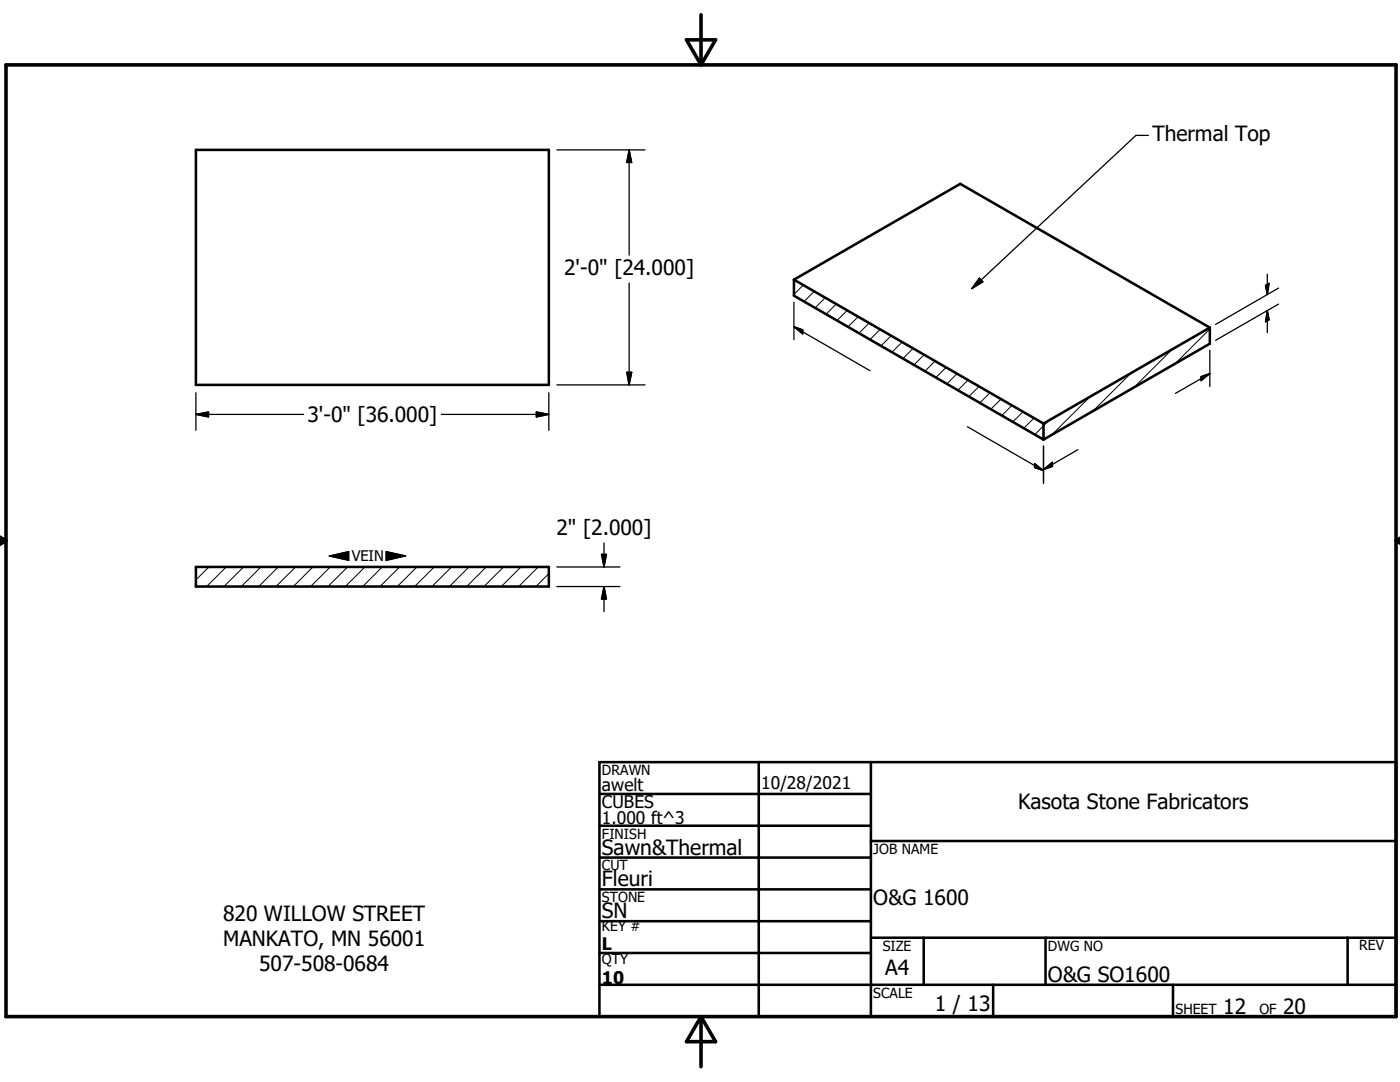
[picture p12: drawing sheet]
<svg xmlns="http://www.w3.org/2000/svg" width="279mm" height="216mm" viewBox="0 0 279 216" stroke-linecap="round" stroke-linejoin="round" font-family="sans-serif">
<g fill="none" stroke="#000" stroke-width=".51">
<path d="M39.1 29.9h70.4v46.9h-70.4zM158.4 55.8l33.2-19.1 49.8 28.7M158.4 55.8v3.2l49.9 28.7M158.4 55.8l49.9 28.7M241.4 65.4v3.2l-33.1 19.1M241.4 65.4l-33.1 19.1M208.3 84.5v3.2M39.1 113.1h70.4v3.9h-70.4zM119.6 158.4h54.2M119.6 152.1h159v50.8h-159zM151.4 152.1v50.8M173.8 152.1v50.8"/>
<path d="M119.6 164.8h54.2M119.6 171.1h54.2M119.6 177.5h54.2M173.8 167.8h104.8M119.6 183.8h54.2M119.6 190.2h54.2M119.6 196.5h159M173.8 187.1h104.8M184.3 187.1v9.4M198.2 196.5v6.4M208.7 187.1v9.4M234.1 196.5v6.4"/>
<path d="M268.9 187.1v9.4"/>
</g>
<path d="M65.7 110.9l3.9-.8v1.7zM77 110.1l4 .8-4 .9z" fill="#000" stroke="#000" stroke-width=".2"/>
<g fill="none" stroke="#000" stroke-width=".2">
<path d="M160.3 56.9l-1.9 1.8M162.5 58.1l-2 2.1M164.7 59.4l-2 2M166.9 60.7l-2 2M169.1 61.9l-2.1 2.1M171.3 63.2l-2.1 2M173.5 64.5l-2.1 2M175.6 65.7l-2 2.1M177.9 67l-2.1 2M180 68.3l-2 2M182.2 69.5l-2 2M184.4 70.8l-2 2"/>
<path d="M186.6 72.1l-2 2M188.8 73.3l-2 2M191 74.6l-2 2M193.2 75.8l-2 2.1M195.4 77.1l-2 2M197.6 78.4l-2 2M199.8 79.6l-2.1 2M217.5 79.2l-7.5 7.5M225.7 74.5l-7.6 7.5M233.9 69.7l-7.6 7.6M241.4 65.7l-6.9 6.9M202 80.9l-2.1 2"/>
<path d="M204.2 82.2l-2.1 2M206.3 83.4l-2 2M209.3 83.9l-2.8 2.8M41.7 113.1l-2.6 2.6M45.2 113.1l-4 3.9M48.6 113.1l-3.9 3.9M52.1 113.1l-3.9 3.9M55.5 113.1l-3.9 3.9M59 113.1l-3.9 3.9M62.4 113.1l-3.9 3.9M65.9 113.1l-3.9 3.9M69.4 113.1l-4 3.9"/>
<path d="M72.8 113.1l-3.9 3.9M76.3 113.1l-3.9 3.9M79.7 113.1l-3.9 3.9M83.2 113.1l-3.9 3.9M86.7 113.1l-4 3.9M90.1 113.1l-3.9 3.9M93.6 113.1l-3.9 3.9M97 113.1l-3.9 3.9M100.5 113.1l-3.9 3.9M104 113.1l-4 3.9M107.4 113.1l-3.9 3.9M109.5 114.5l-2.5 2.5"/>
</g>
<path d="M1.2 12.9h277.4v190h-277.4zM137 7.9h5.8l-2.9 5zM139.9 2.9v10M-.1 107.9h1.3M-.1 107.2l1.3 .7M1.2 107.9l-1.2 .7M278.6 107.9h.8M278.6 107.9l.8 .5M279.4 107.4l-.8 .5M139.9 202.9v10M139.9 202.9l2.9 5h-5.8z" fill="none" stroke="#000" stroke-width=".71"/>
<g fill="none" stroke="#000" stroke-width=".25">
<path d="M111.1 29.9h17.6M125.6 29.9v21M125.6 29.9l.5 2.5h-1zM229.2 27h-2.5l-32.7 30.6M125.6 56.5v20.3M195.5 55.5l.6 .7-2.1 1.4zM252.6 56.9l.7-.4-.4 2.3zM252.9 54.7v4.1M255.2 57.5l-12.6 7.2M39.1 78.4v7.5M109.5 78.4v7.5M111.1 76.8h17.6"/>
<path d="M125.1 74.3h1l-.5 2.5zM158.4 65.2l15.2 8.8M158.4 65.2l1.8 .6v.8zM158.4 60.3v7.5M239.7 75.1l1.7-.6-1.7 1.5zM241.4 74.5l-6.8 4M241.4 69.9v7.2M252.9 62v4.4M252.9 62l.4 1.8-.7 .4zM255.2 60.7l-12.6 7.2M39.1 82.7h21.5M39.1 82.7l2.5-.5v1z"/>
<path d="M88.1 82.7h21.4M107 82.2l2.5 .5-2.5 .5zM193.1 85.2l15.2 8.7M206.5 92.5l1.8 1.4-1.8-.6zM208.3 89v7.5M208.3 93.7l1.7-1.5v.9zM215.1 89.7l-6.8 4M65.7 110.9l3.9-.8v1.7zM77 110.1l4 .8-4 .9zM111.1 117h12.6M111.1 113.1h12.6M120 110.6h1l-.5 2.5z"/>
<path d="M120.5 108.4v4.7M120.5 117v5M120.5 117l.5 2.5h-1z"/>
</g>
<g fill="#000" stroke="#000" stroke-width=".25">
<path d="M125.6 29.9l.5 2.5h-1zM195.5 55.5l.6 .7-2.1 1.4zM252.6 56.9l.7-.4-.4 2.3zM125.1 74.3h1l-.5 2.5zM158.4 65.2l1.8 .6v.8zM239.7 75.1l1.7-.6-1.7 1.5zM252.9 62l.4 1.8-.7 .4zM39.1 82.7l2.5-.5v1zM107 82.2l2.5 .5-2.5 .5zM206.5 92.5l1.8 1.4-1.8-.6zM208.3 93.7l1.7-1.5v.9zM120 110.6h1l-.5 2.5z"/>
<path d="M120.5 117l.5 2.5h-1z"/>
</g>
<g font-size="4.2">
<text x="230" y="28.2">Thermal Top</text>
<text x="112.6" y="54.9">2'-0&quot; [24.000]</text>
<text x="61.4" y="84.2">3'-0&quot; [36.000]</text>
<text x="111.1" y="106.8">2&quot; [2.000]</text>
<text x="203.2" y="161.5">Kasota Stone Fabricators</text>
<text x="120.1" y="170.6">Sawn&amp;Thermal</text>
<text x="120.1" y="176.9">Fleuri</text>
<text x="44.5" y="183.7">820 WILLOW STREET</text>
<text x="120.1" y="183.3">SN</text>
<text x="174.3" y="180.5">O&amp;G 1600</text>
<text x="44.5" y="188.8">MANKATO, MN 56001</text>
<text x="51.7" y="193.8">507-508-0684</text>
<text x="176.7" y="194.6">A4</text>
<text x="209.1" y="195.9">O&amp;G SO1600</text>
<text x="186.6" y="201.7">1 / 13</text>
<text x="244.1" y="202.3">12</text>
<text x="256.1" y="202.3">20</text>
</g>
<g font-size="3.5">
<text x="120.1" y="157.9">awelt</text>
<text x="120.1" y="161.2">CUBES</text>
<text x="151.9" y="157.4">10/28/2021</text>
<text x="120.1" y="164.5">1.000 ft^3</text>
<text x="120.1" y="189.7">L</text>
<text x="120.1" y="196.3">10</text>
</g>
<text font-size="2.9" x="70.2" y="112">VEIN</text>
<g font-size="2.8">
<text x="120.1" y="154.6">DRAWN</text>
<text x="120.1" y="167.3">FINISH</text>
<text x="120.1" y="173.7">CUT</text>
<text x="174.3" y="170.4">JOB NAME</text>
<text x="120.1" y="180">STONE</text>
<text x="120.1" y="185.8">KEY #</text>
<text x="176.2" y="189.7">SIZE</text>
<text x="209.1" y="189.7">DWG NO</text>
<text x="271.3" y="189.7">REV</text>
<text x="120.1" y="192.4">QTY</text>
<text x="174.3" y="199.1">SCALE</text>
<text x="234.6" y="202.3">SHEET</text>
<text x="251.3" y="202.3">OF</text>
</g>
</svg>
